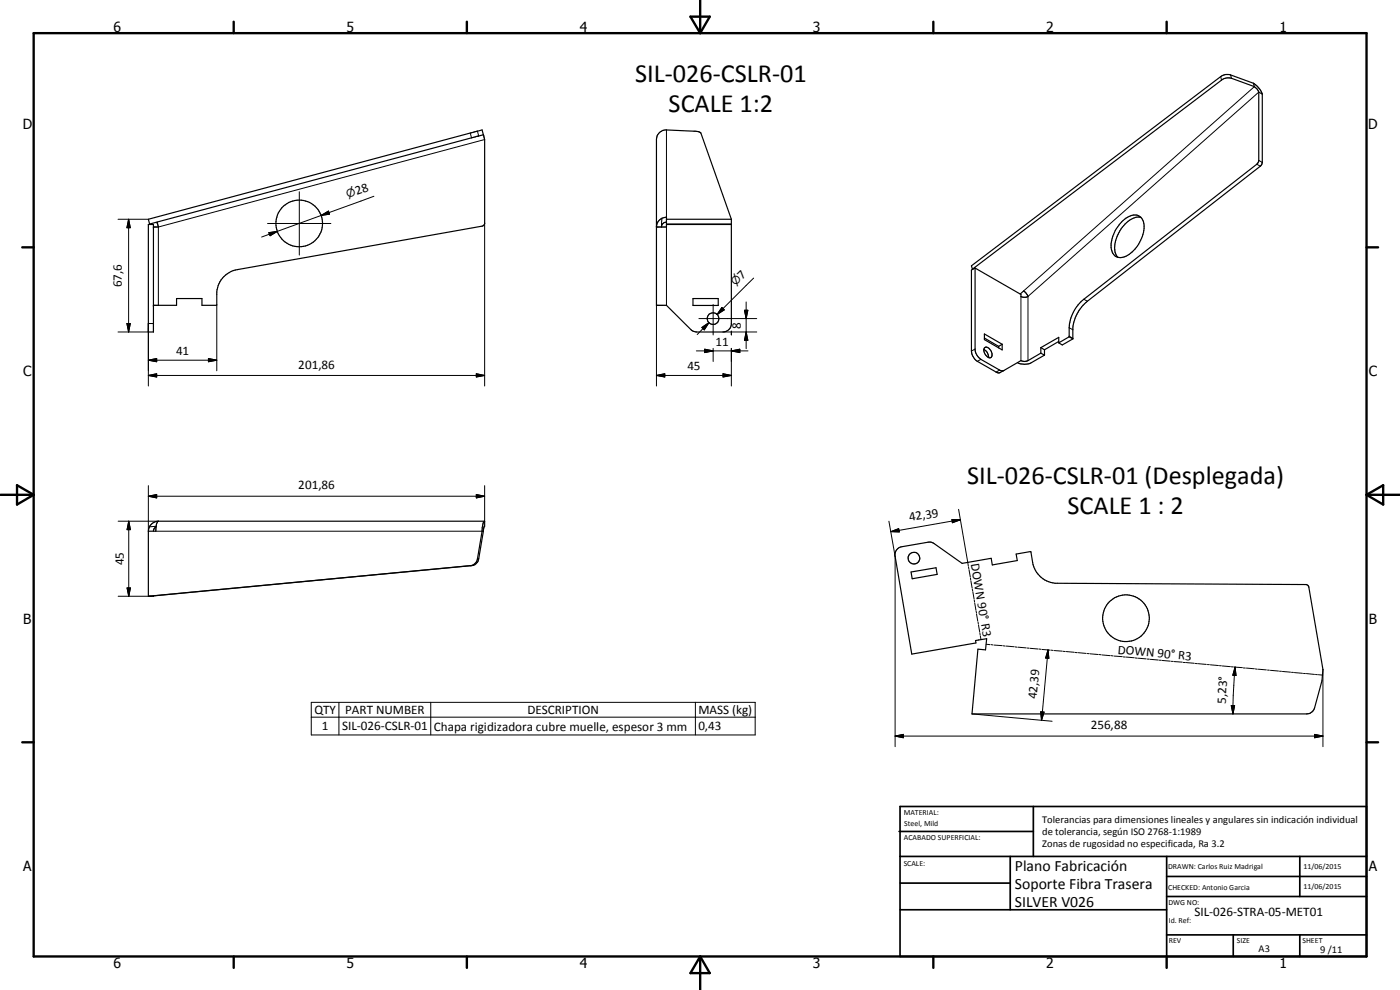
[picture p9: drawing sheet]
<svg xmlns="http://www.w3.org/2000/svg" width="420mm" height="297mm" viewBox="0 0 420 297" stroke-linecap="round" stroke-linejoin="round" font-family="sans-serif">
<g fill="none" stroke="#000" stroke-width=".35">
<path d="M197.9 39.8l.9-.6 1.2-.2 8.6 .4 1 .1 .7 .4 9.2 25.9v1.4h-19.5v-2a2.95 2.95 0 0 0-3 2.9h3v-.7h19.5v30.1a2.57 2.57 0 0 1-2.5 2.1h-8l-.9-.2-.6-.3-7.5-7.5h-3v-49.7l.2-1.1zM376.2 25l-7.2-2.6h-1.4l-1 .4-75.1 57 .3 1M376.2 25a6.2 6.2 0 0 1 2.6 3.2M376.2 25l.3 1M376.5 26l-6.9-2.5a3.4 3.4 0 0 0-3 .5l-74.8 56.8M376.5 26l.8 .7 .5 .9M377.8 27.6v20.7l-.5 .8-52 40.7a11.8 11.8 0 0 0-4.4 8.5v2.7M377.8 27.6l1 .6M378.8 28.2v20.5l-.4 1-52.1 40.7a12.1 12.1 0 0 0-4.3 8v3.3M145.1 40.4l.3 1.5v25.2l-.5 .7-73.7 13.1a7.4 7.4 0 0 0-6.1 6.7l-.1 4h-4.4v-2h-7.6v2h-7M44.5 67.4h1.5v32.2h-1.5zM44.5 65.8l98.2-26.3 2-.5 .4 1.4-100.2 26.8z"/>
<path d="M47.1 66.7l.4 1.4h-1.5M200 65.8h19.5M200 66.7l-1 .4-.5 1M342.3 65.2a3.6 3.6 0 0 0-4.8 .6 11.7 11.7 0 0 0-3.5 5.1 5.3 5.3 0 0 0 .7 6l.7 .3M342.3 65.2a5.6 5.6 0 0 1 .3 6.3 8.7 8.7 0 0 1-6.4 5.8l-.8-.1M342.4 65.2a6.9 6.9 0 0 0-6.3 4 7.6 7.6 0 0 0-.9 7.7l.3 .3M208 89.6h7.5v2.1h-7.5zM291.8 80.8h.1M292.6 80.4v24.6a4.1 4.1 0 0 0 1.8 2.8l5.9 3.4h1M292.6 80.4l-1.1 .6v24.3a4.2 4.2 0 0 0 1.8 3.1l5.9 3.4h.8l1.3-.6M292.6 80.4l13.8 7.9v.6l.2 .2 1.2 .1 .7-.3-.7-1.1-.6-.5-1 .9M295.3 104.9a2.54 2.54 0 0 1 1.4 2.4"/>
<path d="M295.4 100.2l5.4 3.1v1.7l-5.4-3.1zM295.4 101.4l4.3 2.5M295.5 104.3a1.69 1.69 0 0 1 2.1 1.4l.1 1.1a.8 .8 0 0 1-.6 .6 .8 .8 0 0 1-.8-.4 2.09 2.09 0 0 1-.8-2.7zM299.7 103.9v.5M300.8 103.3l-1.1 .6M312.4 106l-4.1 2.3-.8 .2-1.1-.3-5.1 3M312.4 104.3l1.1 .6M312.4 104.3v1.7M312.4 106l1.1 .6M313.5 106.6l-3.9 2.2a4.9 4.9 0 0 1-4.3 0M313.5 104.9v1.7M317.7 102.4l-4.2 2.5"/>
<path d="M317.7 102.9v-1.7l-5.3 3.1M320.9 101l-3.2 1.9M320.9 101l1.1 .7M322 101.7l-3.2 1.8-1.1-.6M44.5 159.4v19.5M46.9 158.1l-.6 .5-.3 .8M47.5 156.4a3.1 3.1 0 0 0-3 3M47.5 156.4l-.6 1-.1 2h-2.3M47.5 156.4h97.9M144.7 159.4h.4M144.7 159.4l-1.5 8.6-.8 1.2-.9 .5M145.1 159.4l-1.4 8.3a2.4 2.4 0 0 1-2.6 2"/>
<path d="M145.4 156.4v1.5l-.3 1.5M145.4 156.4l-.4 .6-.3 2.4M46 178.8l-1.5 .1M141.5 169.7l-97 9.2M269.1 164.9l.8-.6 .8-.3 8.8-1.3 .9 .4 8.3 5.9 8.8-1.5 .3 2 7.5-1.3-.3-2 4.3-.7 .1 .2a13.2 13.2 0 0 0 1.1 4.9 7.5 7.5 0 0 0 6.8 4.4l74.8 .4 .5 .4 .2 .4 4.2 24.7-.3 3.4-2.2 8a2.52 2.52 0 0 1-2.4 1.9h-100.4l1.8-19.4 2.3 .2 .3-3.4-3.3 .6 .1 .7-19.3 3.4-5-29.8zM273.4 171.6l7.5-1.3 .4 2-7.5 1.4z"/>
<circle cx="89.8" cy="67" r="7"/>
<circle cx="214" cy="95.6" r="1.76"/>
<circle cx="274.3" cy="167.5" r="1.75"/>
<circle cx="337.9" cy="185.5" r="7"/>
</g>
<g fill="none" stroke="#000" stroke-width=".3">
<path d="M141.1 39.9l.4 1.5M143.3 39.4l.4 1.4M200 39v26.2M366.3 23l.3 1M369.3 22.5l.3 1M376.5 26l-69.3 61.3M377.8 27.6l-69.3 61.3v19.3M89.8 57.5v19M112.2 58.9l-29 10.5M145.4 41.9l-97.9 26.2v23.5M377.2 49.3l1 .6M377.8 48.1l1 .6"/>
<path d="M35.4 65.8h9.1M38.6 65.8l.5 2.5h-1zM38.6 65.8v33.8M80.3 67.1h19M80.7 69.8l2.5-.4-2.1 1.3zM83.2 69.4l-4.7 1.7M96.4 64.6l2.2-1.3 .3 1zM145.4 66.9v48.9M198.7 65.5l-.2 2.6M200 68.1v23.5M35.4 99.6h9.1M38.1 97.1h1l-.5 2.5z"/>
<path d="M46 97.1h-1.5v18.7M65.1 91.4v19.9M197 91.6v24.2M209.8 95.6h17.3M210.6 98.3l2.2-1.5-1.4 2.2zM212.8 96.8l-3.6 3.6M214 91.4v9.1M216.7 92.2l.7 .8-2.2 1.4zM217 99.6h10.1M219.5 99.4v1.1M223.4 93.1h1l-.5 2.5zM223.9 99.6l.5 2.5h-1z"/>
<path d="M223.9 90.6v14M226.2 83.4l-11 11M306.4 88.9v19.3M320.9 98.3l1.1 .6M325.3 89.8l1 .6M44.5 108.1l2.5-.5v.9zM44.5 112.6l2.5-.5v1zM44.5 112.6h100.9M44.5 108.1h20.6M62.6 107.6l2.5 .5-2.5 .4zM142.9 112.1l2.5 .5-2.5 .5zM197 112.6l2.5-.5v1z"/>
<path d="M197 112.6h22.5M209 105.3h15.5M211.5 104.8l2.5 .5-2.5 .5zM214 104.5v4M217 112.1l2.5 .5-2.5 .5zM219.5 105.3l2.5-.5v1zM219.5 104.5v11.3M292.6 104.7l-1.1 .6M294.4 107.8l-1.1 .6M300 111l-1.1 .6M320.9 100.9l1.1 .6M35.5 156.4h12"/>
<path d="M38.6 156.4l.5 2.5h-1zM38.6 156.4v22.5M44.5 148.9l2.5-.5v1zM44.5 145.7v13.7M44.5 148.9h100.9M46.8 159.4h97.9M46.9 157.9l-2 .2M142.9 148.4l2.5 .5-2.5 .5zM145.4 145.7v10.7M266.8 156.4l1.8 10.5v57.1M267.4 159.5l2.3-.9 .2 1zM285.7 155.9l2.5 .1-2.4 .8z"/>
<path d="M287.7 152.8l2.9 17M288.2 156l-20.8 3.5M35.5 178.9h9.4M38.1 176.4h1l-.5 2.5zM141.1 169.7h.4M143.3 167.7h.4M290.6 170.1l.2 .6M290.8 170.9l.4 2.2M291.2 173.4l.1 .6M291.4 174.2l.3 2.2M291.8 176.7l.1 .6M292 177.5l.3 2.2"/>
<path d="M292.4 180l.1 .6M292.5 180.9l.4 2.2M292.9 183.3l.2 .6M293.1 184.2l.3 2.2M293.5 186.7l.1 .5M293.7 187.5l.3 2.2M294.1 190l.1 .5M294.2 190.8l.2 1.1M295.9 193.3l1.2 .1M297.5 193.4l.5 .1M298.4 193.5l2.4 .2M301.1 193.8h.6"/>
<path d="M302 193.8l2.4 .3M304.7 194.1l.6 .1M305.6 194.2l2.4 .2M308.3 194.4l.6 .1M309.1 194.5l2.5 .2M311.9 194.7l.6 .1M312.7 194.9l2.5 .2M314.5 195l.3 2.5-1-.1zM314.5 195l-1.9 21.1M315.5 195.1l.5 .1M316.4 195.2l2.4 .2M319.1 195.4l.6 .1"/>
<path d="M320 195.5l2.4 .2M322.7 195.7l.6 .1M323.6 195.8l2.4 .2M326.3 196.1h.6M327.2 196.2l2.4 .2M329.9 196.4l.6 .1M330.8 196.5l2.4 .2M333.5 196.7l.6 .1M334.4 196.8l2.4 .2M337.1 197.1h.6M338 197.1l2.4 .3M340.7 197.4l.6 .1"/>
<path d="M341.6 197.5l2.4 .2M344.3 197.7l.6 .1M345.2 197.8l2.4 .2M347.9 198.1h.6M348.8 198.2l2.4 .2M351.5 198.4l.6 .1M352.4 198.5l2.4 .2M355.1 198.8h.7M356 198.8l2.4 .2M358.7 199.1h.7M359.6 199.1l2.4 .2M362.4 199.4h.6"/>
<path d="M363.3 199.5l2.4 .2M366 199.7l.6 .1M366.8 199.8l2.5 .2M93.4 210.7h133.2v9.8h-133.2zM93.4 215.2h133.2M101.7 210.7v9.8M129.3 210.7v9.8M208.7 210.7v9.8M291.7 214.2l24.1 2.2M312.3 213.6l1 .1-.7 2.4zM369.5 211.7h1l-.5 2.5zM369.6 200.1h.6"/>
<path d="M370.4 200.2l2.5 .1M370.7 200.2l.3 2.5-1-.1zM370.7 200.2l-.6 8.5-.1 5.5M373.2 200.4h.5M374 200.4l2.5 .3M376.8 200.7l.5 .1M377.6 200.8l2.5 .2M380.4 201l.5 .1M381.3 201.1l2.4 .2M384 201.4h.6M384.9 201.5l2.4 .2M387.6 201.7l.6 .1"/>
<path d="M388.5 201.8l2.4 .2M391.2 202.1h.6M392.1 202.1l2.4 .3M394.8 202.4h.6M395.7 202.4l1.2 .2M397 200.9v23.1M268.6 220.9l2.5-.6v1.1zM268.6 220.9h128.4M394.5 220.3l2.5 .6-2.5 .5z"/>
</g>
<g fill="#000">
<circle cx="145.1" cy="40.4" r=".18"/>
<circle cx="46" cy="68.1" r=".18"/>
<circle cx="47.1" cy="66.7" r=".18"/>
<circle cx="46" cy="91.6" r=".18"/>
</g>
<g fill="none" stroke="#000" stroke-width=".71">
<path d="M10.1 9.9h400v277.1h-400zM70.1 6.5v3.4M140.1 6.5v3.4M207.2 5h5.8l-2.9 4.9zM210.1 0v9.9M280.1 6.5v3.4M350.1 6.5v3.4M6.7 74.2h3.4M410.1 74.2h3.5M.1 148.5h10M5.1 145.6l5 2.9-5 2.9zM410.1 148.5h10"/>
<path d="M410.1 148.5l5-2.9v5.8zM6.7 222.7h3.4M410.1 222.7h3.5M70.1 287v3.4M140.1 287v3.4M210.1 287v10M210.1 287l2.9 5h-5.8zM280.1 287v3.4M350.1 287v3.4"/>
</g>
<g fill="none" stroke="#000" stroke-width=".51">
<path d="M269.8 249.5h40.3M270.1 242h140v45h-140zM270.1 257h140M303.2 257v16M310.1 242v15M350.1 257v30M390.1 257v12M270.1 265h33.1M270.1 273h80M350.1 269h60M350.1 263h60M350.1 280.5h60"/>
<path d="M370.1 280.5v6.5M390.1 280.5v6.5"/>
</g>
<g fill="#000">
<path d="M38.6 65.8l.5 2.5h-1zM80.7 69.8l2.5-.4-2.1 1.3zM96.4 64.6l2.2-1.3 .3 1zM38.1 97.1h1l-.5 2.5zM210.6 98.3l2.2-1.5-1.4 2.2zM216.7 92.2l.7 .8-2.2 1.4zM223.4 93.1h1l-.5 2.5zM44.5 108.1l2.5-.5v.9zM44.5 112.6l2.5-.5v1zM62.6 107.6l2.5 .5-2.5 .4zM142.9 112.1l2.5 .5-2.5 .5zM197 112.6l2.5-.5v1z"/>
<path d="M211.5 104.8l2.5 .5-2.5 .5zM217 112.1l2.5 .5-2.5 .5zM219.5 105.3l2.5-.5v1zM223.9 99.6l.5 2.5h-1zM38.6 156.4l.5 2.5h-1zM44.5 148.9l2.5-.5v1zM142.9 148.4l2.5 .5-2.5 .5zM267.4 159.5l2.3-.9 .2 1zM285.7 155.9l2.5 .1-2.4 .8zM38.1 176.4h1l-.5 2.5zM314.5 195l.3 2.5-1-.1zM312.3 213.6l1 .1-.7 2.4z"/>
<path d="M369.5 211.7h1l-.5 2.5zM370.7 200.2l.3 2.5-1-.1zM268.6 220.9l2.5-.6v1.1zM394.5 220.3l2.5 .6-2.5 .5z"/>
</g>
<g font-size="7.9">
<text x="190.6" y="24.5">SIL-026-CSLR-01</text>
<text x="200.6" y="33.5">SCALE 1:2</text>
<text x="290.2" y="145.3">SIL-026-CSLR-01 (Desplegada)</text>
<text x="320.4" y="154.2">SCALE 1 : 2</text>
</g>
<g font-size="4.7">
<text x="304.6" y="261.2">Plano Fabricación</text>
<text x="304.6" y="266.6">Soporte Fibra Trasera</text>
<text x="304.6" y="272">SILVER V026</text>
</g>
<g font-size="4.2">
<text x="34" y="9.6">6</text>
<text x="104" y="9.6">5</text>
<text x="174" y="9.6">4</text>
<text x="244" y="9.6">3</text>
<text x="314" y="9.6">2</text>
<text x="384" y="9.6">1</text>
<text x="6.8" y="38.7">D</text>
<text x="410.6" y="38.7">D</text>
<text x="7" y="112.9">C</text>
<text x="410.8" y="112.9">C</text>
<text x="7" y="187.1">B</text>
<text x="410.8" y="187.1">B</text>
<text x="7" y="261.4">A</text>
<text x="410.8" y="261.4">A</text>
<text x="34" y="290.4">6</text>
<text x="104" y="290.4">5</text>
<text x="174" y="290.4">4</text>
<text x="244" y="290.4">3</text>
<text x="314" y="290.4">2</text>
<text x="384" y="290.4">1</text>
</g>
<g font-size="3.9">
<text x="107" y="58.5" transform="rotate(-20 107 58.5)">28</text>
<text x="222.7" y="83.9" transform="rotate(-45 222.7 83.9)">7</text>
<text x="36.6" y="86.2" transform="rotate(-90 36.6 86.2)">67,6</text>
<text x="222.4" y="98.6" transform="rotate(-90 222.4 98.6)">8</text>
<text x="52.8" y="106.6">41</text>
<text x="214.7" y="103.8">11</text>
<text x="89.5" y="110.6">201,86</text>
<text x="206.3" y="111.1">45</text>
<text x="89.5" y="146.9">201,86</text>
<text x="273" y="156.5" transform="rotate(-10 273 156.5)">42,39</text>
<text x="37.1" y="169.7" transform="rotate(-90 37.1 169.7)">45</text>
<text x="291.3" y="169.2" transform="rotate(80 291.3 169.2)">DOWN 90° R3</text>
<text x="335.4" y="196.1" transform="rotate(5 335.4 196.1)">DOWN 90° R3</text>
<text x="311.1" y="209.8" transform="rotate(-85 311.1 209.8)">42,39</text>
<text x="94.3" y="214.2">QTY</text>
<text x="103.6" y="214.2">PART NUMBER</text>
<text x="158.3" y="214.2">DESCRIPTION</text>
<text x="209.6" y="214.3">MASS (kg)</text>
<text x="367.9" y="211.2" transform="rotate(-87 367.9 211.2)">5,23°</text>
<text x="96.6" y="219.1">1</text>
<text x="102.6" y="219.1">SIL-026-CSLR-01</text>
<text x="130.2" y="219.2">Chapa rigidizadora cubre muelle, espesor 3 mm</text>
<text x="209.6" y="219.1">0,43</text>
<text x="327.4" y="218.8">256,88</text>
<text x="358.5" y="275">SIL-026-STRA-05-MET01</text>
</g>
<g font-size="3.3">
<text x="104.4" y="59.5" transform="rotate(-20 104.4 59.5)">n</text>
<text x="220.7" y="85.9" transform="rotate(-45 220.7 85.9)">n</text>
</g>
<g font-size="3.1">
<text x="312.7" y="246.8">Tolerancias para dimensiones lineales y angulares sin indicación individual</text>
<text x="312.7" y="250.4">de tolerancia, según ISO 2768-1:1989</text>
<text x="312.7" y="254">Zonas de rugosidad no especificada, Ra 3.2</text>
<text x="377.7" y="285.6">A3</text>
<text x="396.2" y="285.9">9 /11</text>
</g>
<g font-size="2.4">
<text x="271.2" y="244.4">MATERIAL:</text>
<text x="271.3" y="252">ACABADO SUPERFICIAL:</text>
<text x="271.4" y="247.9">Steel, Mild</text>
<text x="271.2" y="259.7">SCALE:</text>
<text x="350.6" y="260.8">DRAWN: Carlos Ruiz Madrigal</text>
<text x="391.2" y="260.6">11/06/2015</text>
<text x="350.6" y="267">CHECKED: Antonio Garcia</text>
<text x="391.2" y="266.7">11/06/2015</text>
<text x="350.6" y="271.4">DWG NO:</text>
<text x="350.8" y="276.9">Id. Ref:</text>
<text x="350.8" y="282.8">REV</text>
<text x="371.2" y="282.9">SIZE</text>
<text x="390.9" y="282.9">SHEET</text>
</g>
</svg>
